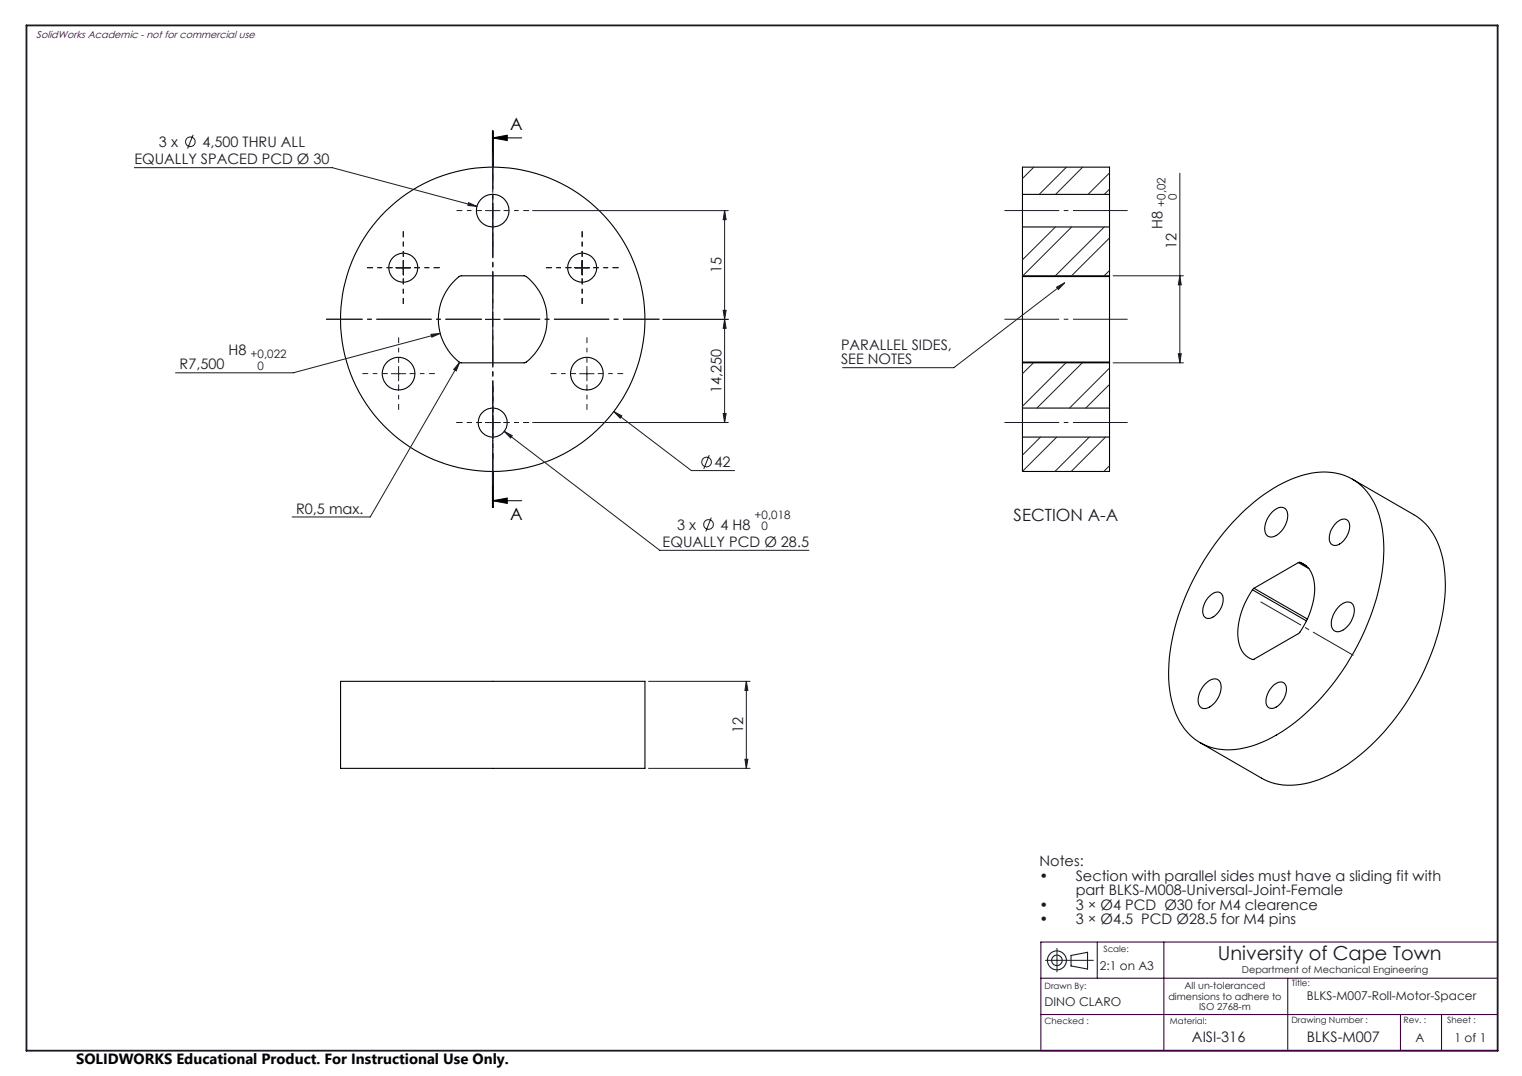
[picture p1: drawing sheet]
<svg xmlns="http://www.w3.org/2000/svg" width="420mm" height="297mm" viewBox="0 0 420 297" stroke-linecap="round" stroke-linejoin="round" font-family="sans-serif">
<g fill="none" stroke="#000" stroke-width=".3">
<path d="M282.2 53.7v8.9M282.2 53.7h24M282.2 53.7v-7.6h24v7.6M306.2 53.7v8.9M125.8 77.1l1.4-1 17.6 .1a14.7 14.7 0 0 1 0 23.9h-17.7a14.8 14.8 0 0 1-1.3-23zM282.2 76.1v.2M282.2 76.3v23.6M282.2 76.1h24M282.2 62.6h24M282.2 62.6v13.5M282.2 76.3h24M306.2 76.1v.2"/>
<path d="M306.2 76.3v23.6M306.2 62.6v13.5M282.2 99.9v.3M282.2 99.9h24M306.2 99.9v.3M282.2 112.6v8M282.2 100.2h24M282.2 112.6h24M282.2 100.2v12.4M306.2 112.6v8M306.2 100.2v12.4M282.2 120.6h24"/>
<path d="M282.2 120.6v9.5h24v-9.5M373.2 132.3l16.9 9.8a18.3 18.3 0 0 1 8.3 13.7 52.4 52.4 0 0 1-5.3 29.2 62.1 62.1 0 0 1-25.3 28.5 22.3 22.3 0 0 1-17.1 2.5l-2-.9-17.5-10.1M342.4 141.8a37.7 37.7 0 0 1 20.7-11.4 15.2 15.2 0 0 1 17 10.5 39.5 39.5 0 0 1-.2 24.1 67.8 67.8 0 0 1-25.1 36.3 27.2 27.2 0 0 1-17.8 5.6 15.3 15.3 0 0 1-13-11.1 41.3 41.3 0 0 1 .7-24.4 71 71 0 0 1 17.7-29.6zM350.9 141.5a3 3 0 0 1 3.6-1.2 3.7 3.7 0 0 1 .3 4.4 5.3 5.3 0 0 1-4.3 3.5 2.24 2.24 0 0 1-1.4-3l.5-1.7zM358.3 155.3l-12.3 7.1M358.3 155.3l2.9 1.6M358.7 155.2l-.4 .1M358.7 155.2a6.5 6.5 0 0 1 4.1 6.4 21 21 0 0 1-4.5 13.3l-12.5 7.2a5.8 5.8 0 0 1-4.1-5.6 20.7 20.7 0 0 1 3.9-13.7M358.7 155.2l1.8 1M369 144.1a2.07 2.07 0 0 1 3.1-.1 5.4 5.4 0 0 1-3.7 6.6 1.87 1.87 0 0 1-1.5-2.7 6.7 6.7 0 0 1 2.1-3.8zM333.7 164.6a2.39 2.39 0 0 1 3.3-.8 4.7 4.7 0 0 1-1.5 5.9 2.19 2.19 0 0 1-3.2 .5 4.9 4.9 0 0 1 1.4-5.6zM345.6 162.8l14.9 8.6"/>
<path d="M346 162.4l-.4 .4M346 162.4l14.8 8.4M369.7 167.2a2.54 2.54 0 0 1 3.4-.6 5.1 5.1 0 0 1-.9 5.9 3.4 3.4 0 0 1-4 1.6 3.7 3.7 0 0 1-.3-4.5zM94 188.1h84v24h-84zM332.5 188.8a2.81 2.81 0 0 1 3.9-.9 5.3 5.3 0 0 1-1.3 6.2 3.1 3.1 0 0 1-3.6 1.2 3.7 3.7 0 0 1-.3-4.5zM351.5 189.1a2.07 2.07 0 0 1 3.2-.2 5.3 5.3 0 0 1-3.7 6.6 1.87 1.87 0 0 1-1.6-2.6 6.7 6.7 0 0 1 2.1-3.8z"/>
<circle cx="136" cy="58.2" r="4.5"/>
<circle cx="111.3" cy="73.9" r="4"/>
<circle cx="160.7" cy="73.9" r="4"/>
<circle cx="136" cy="88.1" r="42"/>
<circle cx="110" cy="103.1" r="4.5"/>
<circle cx="136" cy="116.6" r="4"/>
<circle cx="161.9" cy="103.1" r="4.5"/>
</g>
<g fill="none" stroke="#191924" stroke-width=".28">
<path d="M53.3 37.2l-1.5 3.8M37.1 46.3h54.6l39.9 10.7M129.3 55.9l2.3 1.1-2.5-.3zM133.9 58.1h4.1M136 56.1v4M147 58.1h54M200 58.1l.4 2.5h-.8zM200 58.1v58.5M285.3 46.1l-3.1 3.2M294.3 46.1l-7.5 7.6M298.8 46.1l-7.5 7.6M306.2 52.2l-1.5 1.5"/>
<path d="M306.2 47.7l-6 6M325.6 47.8v52.4M109.3 73.9h4M111.3 71.9v4M158.6 73.9h4.1M160.7 71.9v4M282.3 62.6l-.1 .2M291.3 62.6l-9.1 9.1M291.6 79.3l2.2-1.2-1.7 1.8zM293.8 78.1l-30.6 23.4h-30.7M295.7 62.6l-13.4 13.5M304.7 62.6l-13.5 13.5"/>
<path d="M306.2 74.7l-1.5 1.4M306.2 65.7l-10.5 10.4M307.2 76.1h19.4M325.6 76.1l.4 2.5h-.8zM119 92.3l2.5-.3-2.3 1.1zM121.5 92l-40.6 10.9h-32.5M133.9 88.2h4.1M136 86.1v4M183 88.2h18M199.6 85.7h.8l-.4 2.5zM200 88.2l.4 2.4h-.8zM325.2 97.6h.8l-.4 2.6z"/>
<path d="M108 103.1h4M110 101.1v4M126.8 100l-.9 2.4-.7-.4zM126.8 100l-24.6 42.7h-21.6M133.9 116.6h4.1M136 114.6v4M139.1 119.1l2.3 1.2-.5 .6zM139.1 119.1l43 32.8h41.1M147 116.6h54M159.9 103.1h4M162 101.1v4M169.4 113.6l2.2 1.2-.5 .6z"/>
<path d="M169.4 113.6l21.4 16.3h11.9M199.6 114.2h.8l-.4 2.4zM285.2 100.2l-3 2.9M294.1 100.2l-11.9 11.9M298.7 100.2l-12.6 12.4M306.2 101.6l-11.1 11M306.2 106.1l-6.6 6.5M307.2 100.2h19.4M195.7 125.6l-1.5 3.8M287.1 120.6l-4.9 5M291.6 120.6l-9.4 9.5M300.6 120.6l-9.5 9.5"/>
<path d="M305.1 120.6l-9.5 9.5M306.2 128.5l-1.6 1.6M196.3 142.9l-1.5 3.8M179 188.1h28M206 188.1l.4 2.5h-.8zM206 188.1v24M179 212.1h28M205.6 209.6h.8l-.4 2.5zM288.5 265.1h13.2M291.7 261.8v6.5"/>
<circle cx="52.5" cy="39.1" r="1.33"/>
<circle cx="195" cy="127.5" r="1.34"/>
<circle cx="195.5" cy="144.8" r="1.34"/>
</g>
<path d="M135.9 36v10M136 38.1l4-.8v1.5zM136 38.1h8M136 36v10M136.1 36v10M135.9 130.2v10M136 138.2l4-.7v1.5zM136 138.2h8M136 130.2v10M136.1 130.2v10z" fill="none" stroke="#000" stroke-width=".28"/>
<g fill="none" stroke="#191924" stroke-width=".3">
<path d="M295.6 263.7l4.5-.8v4.6l-4.5-.9z"/>
<circle cx="291.6" cy="265.1" r="2.61"/>
<circle cx="291.7" cy="265.1" r="1.45"/>
</g>
<path d="M136 36v104.2" fill="none" stroke="#000" stroke-width=".28" stroke-dasharray="6.3 1.3 1.3 1.3" stroke-dashoffset="1.9" stroke-linecap="butt"/>
<path d="M373.5 180.9l-25.6-14.8" fill="none" stroke="#191924" stroke-width=".28" stroke-dasharray="15.2 1.3 1.3 1.3" stroke-dashoffset="2.3" stroke-linecap="butt"/>
<path d="M311.2 58.1h-34M277.2 88.1h34M311.2 116.6h-34" fill="none" stroke="#191924" stroke-width=".28" stroke-dasharray="15.2 1.3 1.3 1.3" stroke-dashoffset=".1" stroke-linecap="butt"/>
<path d="M133 88.1h-43M136 85.1v-43M136 91.1v43M139 88.1h43" fill="none" stroke="#191924" stroke-width=".28" stroke-dasharray="15.2 1.3 1.3 1.3" stroke-dashoffset="5.2" stroke-linecap="butt"/>
<g fill="none" stroke="#191924" stroke-width=".28" stroke-dasharray="15.2 1.3 1.3 1.3" stroke-dashoffset="13.6" stroke-linecap="butt">
<path d="M133 58.1h-7M136 55.1v-7M139 58.1h7M108.3 73.9h-7M111.3 70.9v-7M111.3 76.9v7M114.3 73.9h7M136 61.1v7M157.7 73.9h-7M160.7 70.9v-7M160.7 76.9v7M163.7 73.9h7"/>
<path d="M107 103.1h-7M110 100.1v-7M110 106.1v7M113 103.1h7M133 116.6h-7M136 113.6v-7M136 119.6v7M139 116.6h7M159 103.1h-7M162 100.1v-7M162 106.1v7M165 103.1h7"/>
</g>
<path d="M7.3 7h406v283h-406z" fill="none" stroke="#191924" stroke-width=".5"/>
<path d="M287.2 270h126.1M302.8 260v10M321.2 260v30M355.4 270v20M413.3 260h-126.1v30h126.1M287.2 280h126.1M386.5 280v10M397.8 280v10" fill="none" stroke="#400040" stroke-width=".3"/>
<path d="M136 38.1l4-.8v1.5zM136 138.2l4-.7v1.5z" fill="#000"/>
<g fill="#191924">
<path d="M169.4 113.6l1.7 1.8 .5-.6zM129.3 55.9l-.2 .8 2.5 .3zM119 92.3l.2 .8 2.3-1.1zM126.8 100l-1.6 2 .7 .4zM139.1 119.1l1.8 1.8 .5-.6zM291.6 79.3l2.2-1.2-1.7 1.8z"/>
<path d="M199.6 114.2h.8l-.4 2.4zM200 88.2l.4 2.4h-.8zM205.6 209.6h.8l-.4 2.5zM206 188.1l.4 2.5h-.8z"/>
<path d="M200 58.1l.4 2.5h-.8zM199.6 85.7h.8l-.4 2.5zM325.6 76.1l.4 2.5h-.8zM325.2 97.6h.8l-.4 2.6z"/>
</g>
<text font-size="5.3" fill="#191924" x="336" y="265.1">University of Cape Town</text>
<g font-size="4.7">
<text x="140.8" y="35.8">A</text>
<text x="140.8" y="143.6">A</text>
</g>
<text font-size="4.7" fill="#191924" x="279.7" y="143.8">SECTION A-A</text>
<text font-size="4.1" x="21" y="293.7">SOLIDWORKS Educational Product. For Instructional Use Only.</text>
<g font-size="4" fill="#191924">
<text x="43.9" y="40.6">3 x</text>
<text x="55.9" y="40.6">4,500 THRU ALL</text>
<text x="37.1" y="45.4">EQUALLY SPACED PCD Ø 30</text>
<text x="320.8" y="63.1" transform="rotate(-90 320.8 63.1)">H8</text>
<text x="324.7" y="68.6" transform="rotate(-90 324.7 68.6)">12</text>
<text x="199.1" y="75.3" transform="rotate(-90 199.1 75.3)">15</text>
<text x="49.6" y="102">R7,500</text>
<text x="63.1" y="98.1">H8</text>
<text x="232.1" y="96.6">PARALLEL SIDES,</text>
<text x="232.1" y="100.6">SEE NOTES</text>
<text x="199.1" y="108.5" transform="rotate(-90 199.1 108.5)">14,250</text>
<text x="197.2" y="129">42</text>
<text x="81.7" y="141.8">R0,5 max.</text>
<text x="186.9" y="146.2">3 x</text>
<text x="198.8" y="146.2">4 H8</text>
<text x="182.9" y="151">EQUALLY PCD Ø 28.5</text>
<text x="205.1" y="202.3" transform="rotate(-90 205.1 202.3)">12</text>
<text x="286.9" y="239.1">Notes:</text>
<text x="286.9" y="243.1">•</text>
<text x="296.9" y="243.1">Section with parallel sides must have a sliding fit with</text>
<text x="286.9" y="251.1">•</text>
<text x="296.9" y="247.1">part BLKS-M008-Universal-Joint-Female</text>
<text x="296.9" y="251.1">3 × Ø4 PCD Ø30 for M4 clearence</text>
<text x="286.9" y="255.1">•</text>
<text x="296.9" y="255.1">3 × Ø4.5 PCD Ø28.5 for M4 pins</text>
<text x="328.9" y="287.5">AISI-316</text>
<text x="360.6" y="287.5">BLKS-M007</text>
</g>
<g font-size="3.3" fill="#191924">
<text x="303.5" y="267.8">2:1 on A3</text>
<text x="360.6" y="275.9">BLKS-M007-Roll-Motor-Spacer</text>
<text x="288.2" y="277.6">DINO CLARO</text>
<text x="390.6" y="287.6">A</text>
<text x="401.4" y="287.6">1 of 1</text>
</g>
<g font-size="3.2" fill="#191924">
<text x="321.6" y="57" transform="rotate(-90 321.6 57)">+0,02</text>
<text x="324.7" y="55.1" transform="rotate(-90 324.7 55.1)">0</text>
<text x="69.1" y="98.9">+0,022</text>
<text x="71.1" y="102">0</text>
<text x="208.2" y="143.2">+0,018</text>
<text x="210.2" y="146.3">0</text>
</g>
<text font-size="2.8" fill="#400040" x="10" y="10.5">SolidWorks Academic - not for commercial use</text>
<g font-size="2.7" fill="#191924">
<text x="342.7" y="268.7">Department of Mechanical Engineering</text>
<text x="322.4" y="275.9">dimensions to adhere to</text>
<text x="326.9" y="272.9">All un-toleranced</text>
<text x="330.9" y="278.9">ISO 2768-m</text>
</g>
<g font-size="2.4" fill="#191924">
<text x="304.5" y="262.8">Scale:</text>
<text x="288.2" y="272.9">Drawn By:</text>
<text x="356.5" y="272.3">Title:</text>
<text x="288.2" y="282.6">Checked :</text>
<text x="322.9" y="282.6">Material:</text>
<text x="356.4" y="282.3">Drawing Number :</text>
<text x="387.3" y="282.4">Rev. :</text>
<text x="399.3" y="282.3">Sheet :</text>
</g>
</svg>
